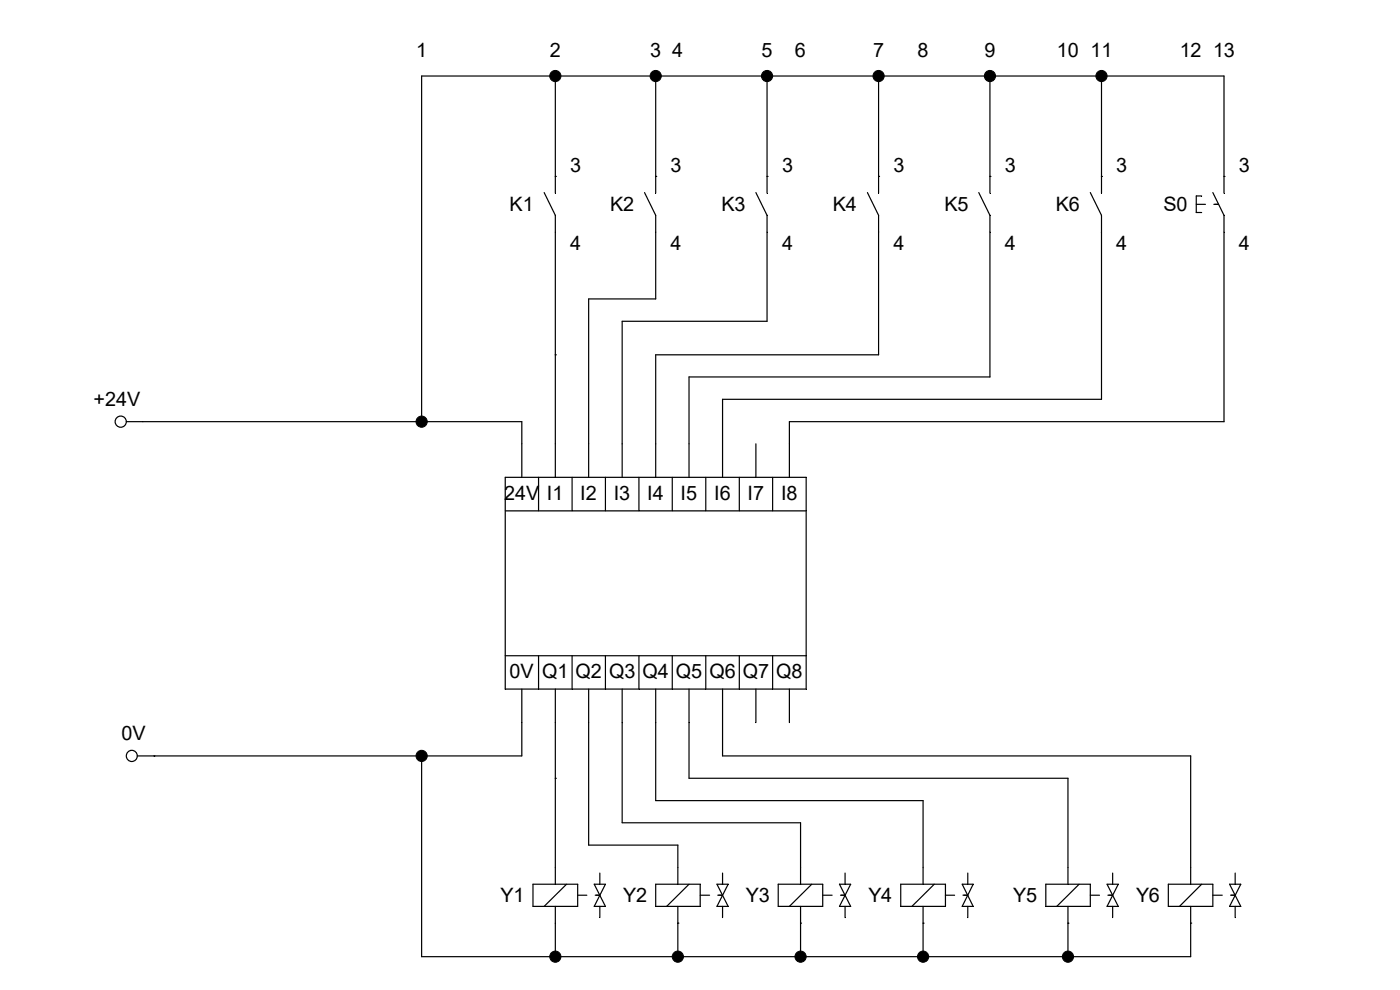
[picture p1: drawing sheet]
<svg xmlns="http://www.w3.org/2000/svg" width="297mm" height="210mm" viewBox="0 0 297 210" stroke-linecap="round" stroke-linejoin="round" font-family="sans-serif">
<g fill="none" stroke="#000" stroke-width=".25">
<path d="M117.8 16.1h.1M117.8 16.1v21.3M139.1 16.1h.1M139.1 16.1v21.3M162.7 16.1h.1M162.7 16.1v21.3M186.4 16.1h.1M186.4 16.1v21.3M210 16.1h.1M210 16.1v21.3M233.7 16.1h.1M233.7 16.1v21.3"/>
<path d="M117.8 37.4h.1M139.1 37.4h.1M162.7 37.4h.1M186.4 37.4h.1M210 37.4h.1M233.7 37.4h.1M259.7 37.4h.1M259.7 37.4v-21.3h-170.2v73.4M117.8 49.2v52.1M139.1 49.2v14.2h-14.2v37.9M162.7 49.2v19h-30.7v33.1M186.4 49.2v26.1h-47.3v26"/>
<path d="M210 49.2v30.8h-63.8v21.3M233.7 49.2v35.5h-80.4v16.6M259.7 49.2v40.3h-92.2v11.8M117.8 75.3h.1M30.3 89.5h80.4v11.8M89.5 89.5h.1M160.4 94.1v7.2M107.2 108.4h63.8M107.2 101.3h63.8v44.9h-63.8zM114.3 101.3v7.1M121.4 101.3v7.1M128.4 101.3v7.1"/>
<path d="M135.6 101.3v7.1M142.6 101.3v7.1M149.7 101.3v7.1M156.8 101.3v7.1M163.9 101.3v7.1M107.2 139.1h63.8M114.3 139.1v7.1M121.4 139.1v7.1M128.4 139.1v7.1M135.6 139.1v7.1M142.6 139.1v7.1M149.7 139.1v7.1"/>
<path d="M156.8 139.1v7.1M163.9 139.1v7.1M110.7 146.2v14.2h-78M117.8 146.2v37.8M124.9 146.2v33.1h18.9v4.7M132 146.2v28.3h37.8v9.5M139.1 146.2v23.6h56.7v14.2M146.2 146.2v18.9h80.4v18.9M153.3 146.2v14.2h99.3v23.6M160.4 146.2v7.1M167.5 146.2v7.1M32.7 160.4h.1"/>
<path d="M89.5 160.4v42.5h163.1v-7.1M117.8 165.1h.1M117.8 195.8v7.1M143.8 195.8h.1M143.8 195.8v7.1M169.8 195.8h.1M169.8 195.8v7.1M195.8 195.8h.1M195.8 195.8v7.1M226.6 195.8h.1M226.6 195.8v7.1M252.6 195.8h.1"/>
<path d="M117.8 202.9h.1M143.8 202.9h.1M169.8 202.9h.1M195.8 202.9h.1M226.6 202.9h.1"/>
</g>
<path d="M19.9 82.3h9.9v4.7h-9.9z" fill="#fff"/>
<g fill="none" stroke="#000" stroke-width=".25">
<path d="M26.8 89.5h3.5"/>
<circle cx="25.6" cy="89.5" r="1.19"/>
</g>
<path d="M23.4 153.3h7.5v4.7h-7.5z" fill="#fff"/>
<g fill="none" stroke="#000" stroke-width=".25">
<path d="M117.8 37.4v3.6M139.1 37.4v3.6M162.7 37.4v3.6M186.4 37.4v3.6M210 37.4v3.6M233.7 37.4v3.6M259.7 37.4v3.6M115.4 40.9l2.4 4.8v3.5M136.7 40.9l2.4 4.8v3.5M160.4 40.9l2.3 4.8v3.5M184 40.9l2.4 4.8v3.5M207.6 40.9l2.4 4.8v3.5"/>
<path d="M231.3 40.9l2.4 4.8v3.5M253.8 43.3h1.9M254.9 41.6h-1.1v3.5h1.1M257.3 40.9l2.4 4.8v3.5M257.5 43.3h1M29.1 160.4h3.6M113.1 187.6h9.5v4.7h-9.5zM117.8 184v3.6M117.8 192.3v3.5M120.2 187.6l-4.8 4.7M122.6 189.9h1.9M126.1 187.6l2.3 4.7h-2.3l2.3-4.7z"/>
<path d="M126.3 189.9h1M127.3 185.2v2.4M127.3 192.3v2.3M139.1 187.6h9.4v4.7h-9.4zM143.8 184v3.6M143.8 192.3v3.5M146.2 187.6l-4.8 4.7M148.5 189.9h2M152.1 187.6h2.4l-2.4 4.7h2.4zM152.3 189.9h1M153.3 185.2v2.4M153.3 192.3v2.3"/>
<path d="M165.1 187.6h9.4v4.7h-9.4zM169.8 184v3.6M169.8 192.3v3.5M172.2 187.6l-4.7 4.7M174.5 189.9h2M178.1 187.6h2.4l-2.4 4.7h2.4zM178.3 189.9h1M179.3 185.2v2.4M179.3 192.3v2.3M191.1 187.6h9.5v4.7h-9.5zM195.8 184v3.6M195.8 192.3v3.5"/>
<path d="M198.2 187.6l-4.7 4.7M200.6 189.9h1.9M204.1 187.6h2.4l-2.4 4.7h2.4zM204.3 189.9h1M205.3 185.2v2.4M205.3 192.3v2.3M221.9 187.6h9.4v4.7h-9.4zM226.6 184v3.6M226.6 192.3v3.5M228.9 187.6l-4.7 4.7M231.3 189.9h2M234.9 187.6h2.3l-2.3 4.7h2.3z"/>
<path d="M235 189.9h1.1M236.1 185.2v2.4M236.1 192.3v2.3M247.9 187.6h9.4v4.7h-9.4zM252.6 184v3.6M252.6 192.3v3.5M254.9 187.6l-4.7 4.7M257.3 189.9h2M260.9 187.6h2.3l-2.3 4.7h2.3zM261.1 189.9h.9M262 185.2v2.4M262 192.3v2.3"/>
<circle cx="27.9" cy="160.4" r="1.18"/>
</g>
<g fill="#000" stroke="#000" stroke-width=".21">
<circle cx="117.8" cy="16.1" r="1.19"/>
<circle cx="139.1" cy="16.1" r="1.19"/>
<circle cx="162.7" cy="16.1" r="1.19"/>
<circle cx="186.4" cy="16.1" r="1.19"/>
<circle cx="210" cy="16.1" r="1.19"/>
<circle cx="233.7" cy="16.1" r="1.19"/>
<circle cx="89.5" cy="89.5" r="1.19"/>
<circle cx="89.5" cy="160.4" r="1.19"/>
<circle cx="117.8" cy="202.9" r="1.19"/>
<circle cx="143.8" cy="202.9" r="1.19"/>
<circle cx="169.8" cy="202.9" r="1.19"/>
<circle cx="195.8" cy="202.9" r="1.19"/>
<circle cx="226.6" cy="202.9" r="1.19"/>
</g>
<g font-size="4.2">
<text x="88.3" y="12">1</text>
<text x="116.6" y="12">2</text>
<text x="137.9" y="12">3 4</text>
<text x="161.5" y="12">5</text>
<text x="168.6" y="12">6</text>
<text x="185.2" y="12">7</text>
<text x="194.6" y="12">8</text>
<text x="208.8" y="12">9</text>
<text x="224.2" y="12">10 11</text>
<text x="250.3" y="12">12 13</text>
<text x="120.9" y="36.4">3</text>
<text x="142.2" y="36.4">3</text>
<text x="165.9" y="36.4">3</text>
<text x="189.5" y="36.4">3</text>
<text x="213.2" y="36.4">3</text>
<text x="236.8" y="36.4">3</text>
<text x="262.8" y="36.4">3</text>
<text x="108.1" y="44.7">K1</text>
<text x="129.4" y="44.7">K2</text>
<text x="153.1" y="44.7">K3</text>
<text x="176.7" y="44.7">K4</text>
<text x="200.4" y="44.7">K5</text>
<text x="224" y="44.7">K6</text>
<text x="246.8" y="44.7">S0</text>
<text x="120.9" y="53">4</text>
<text x="142.2" y="53">4</text>
<text x="165.9" y="53">4</text>
<text x="189.5" y="53">4</text>
<text x="213.2" y="53">4</text>
<text x="236.8" y="53">4</text>
<text x="262.8" y="53">4</text>
<text x="19.9" y="86.1">+24V</text>
<text x="107" y="106">24V I1</text>
<text x="123.1" y="106">I2</text>
<text x="130.2" y="106">I3</text>
<text x="137.3" y="106">I4</text>
<text x="144.4" y="106">I5</text>
<text x="151.5" y="106">I6</text>
<text x="158.6" y="106">I7</text>
<text x="165.7" y="106">I8</text>
<text x="108.1" y="143.8">0V Q1 Q2</text>
<text x="129.2" y="143.8">Q3</text>
<text x="136.3" y="143.8">Q4</text>
<text x="143.4" y="143.8">Q5 Q6 Q7 Q8</text>
<text x="25.8" y="157.1">0V</text>
<text x="106.2" y="191.3">Y1</text>
<text x="132.2" y="191.3">Y2</text>
<text x="158.2" y="191.3">Y3</text>
<text x="184.2" y="191.3">Y4</text>
<text x="215" y="191.3">Y5</text>
<text x="241" y="191.3">Y6</text>
</g>
</svg>
